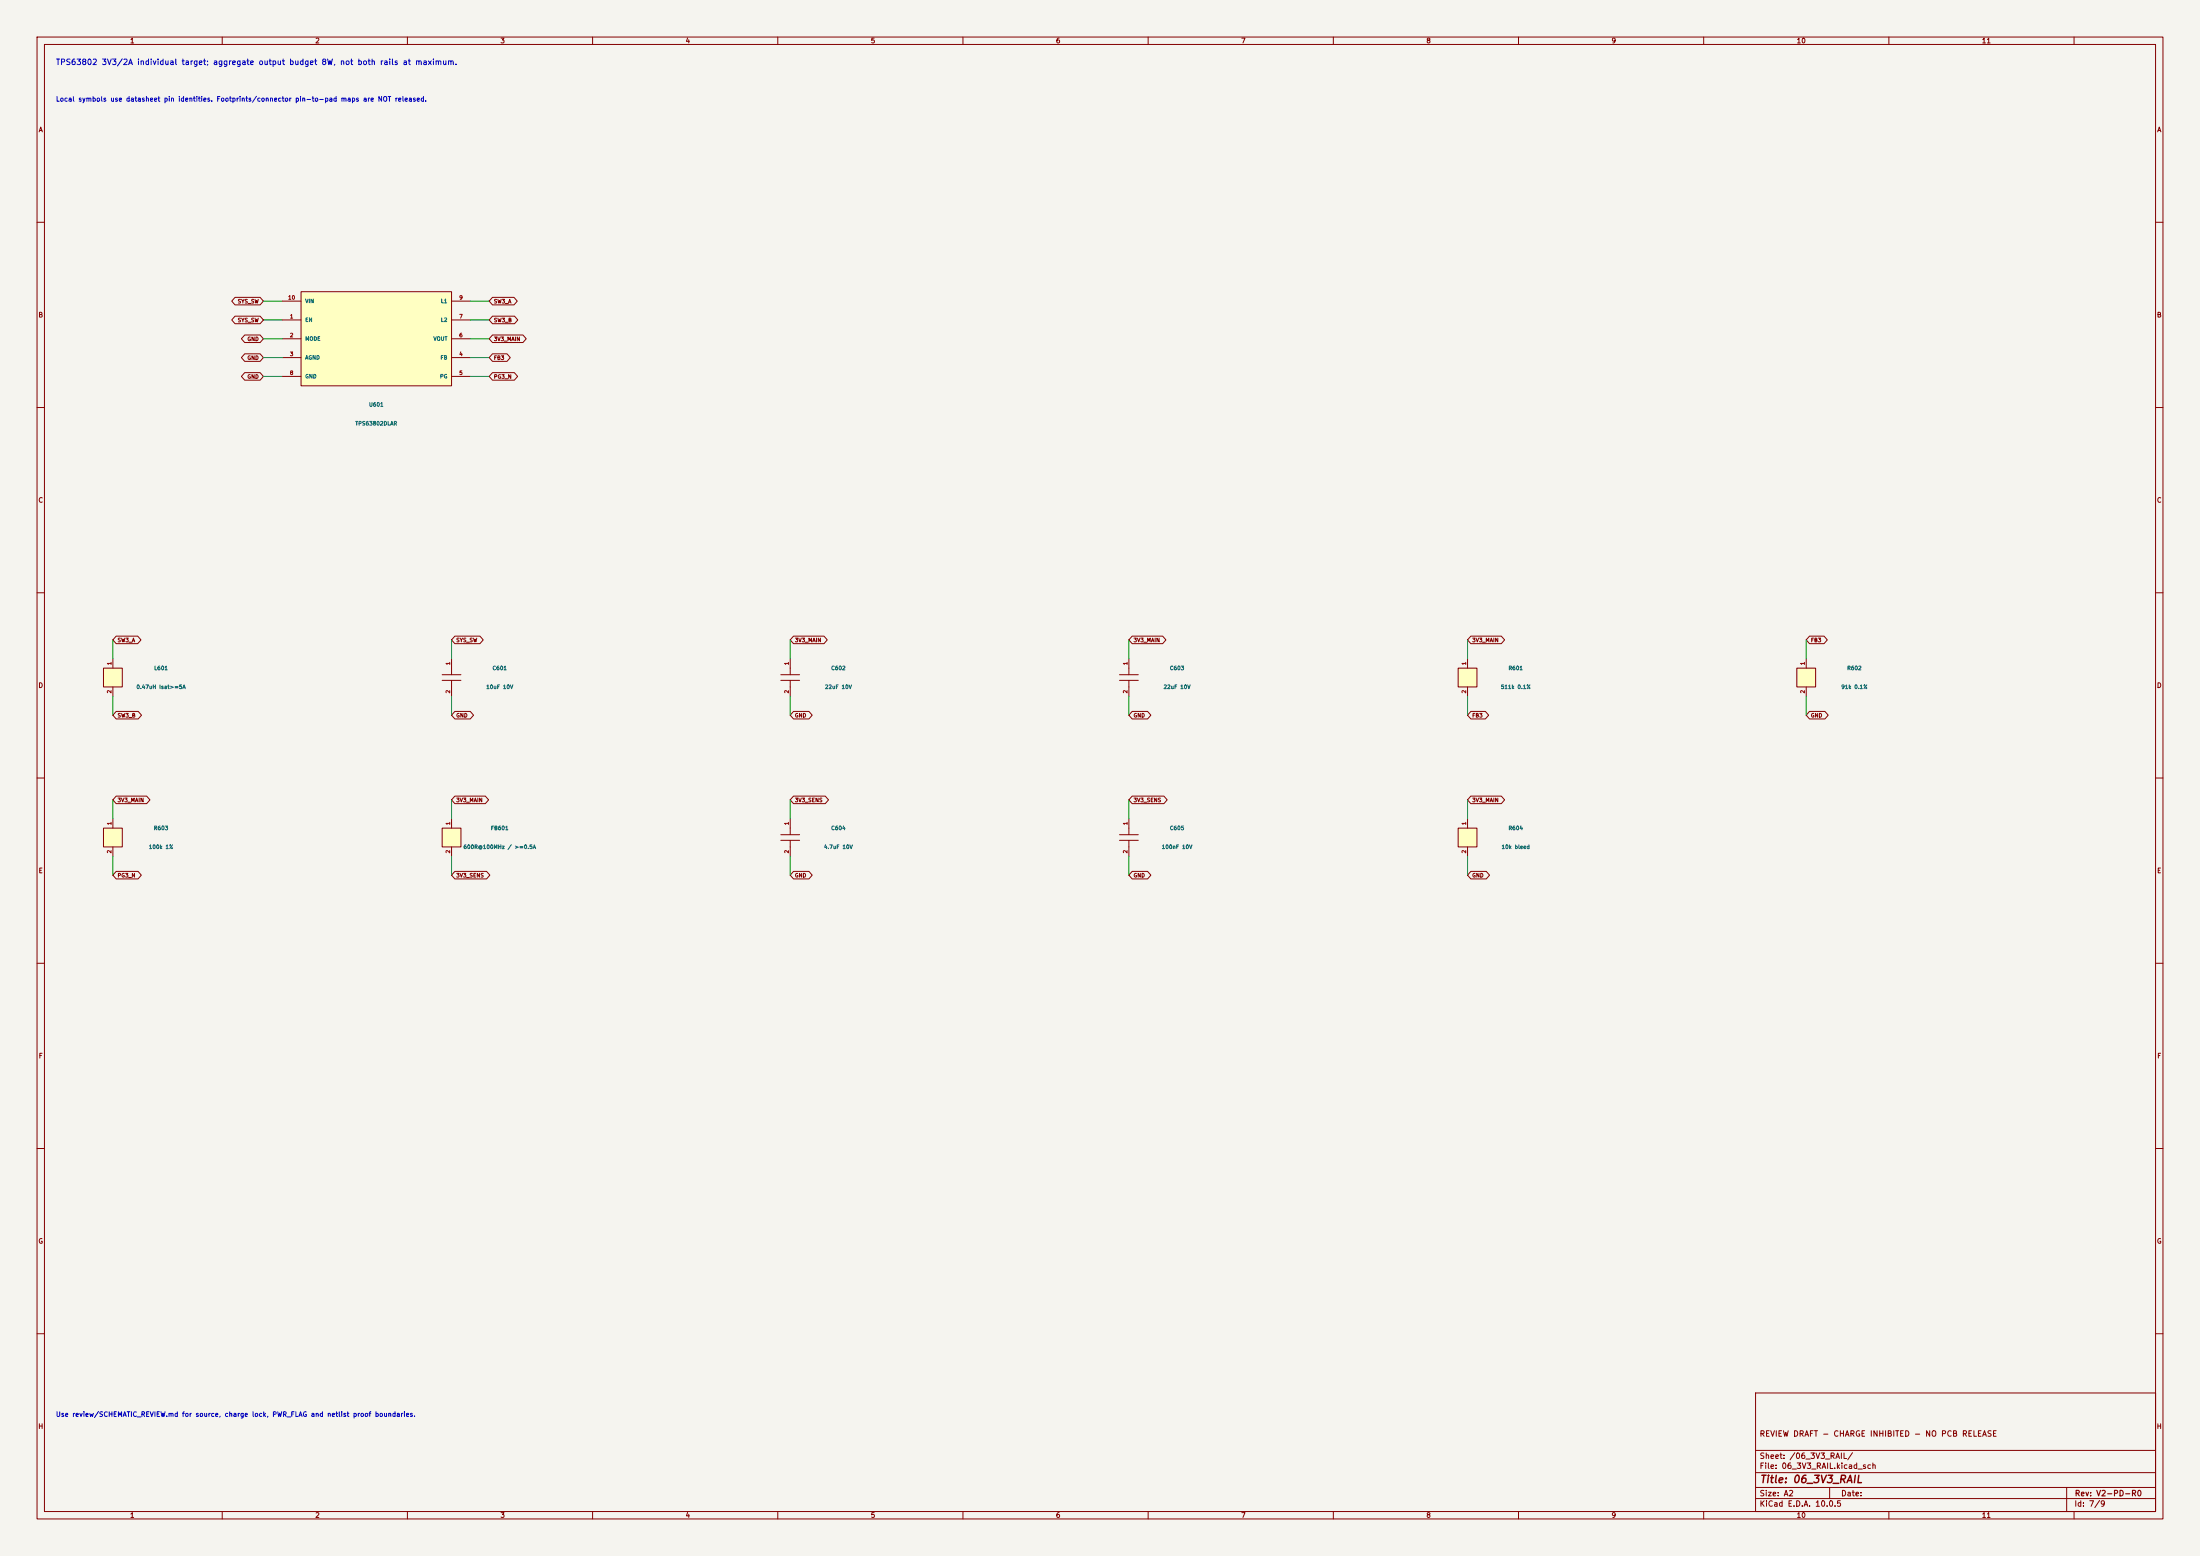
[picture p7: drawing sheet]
(kicad_sch (version 20250114) (generator eeschema) (paper "A2") (title_block (title "06_3V3_RAIL") (rev "V2-PD-R0") (comment 1 "REVIEW DRAFT - CHARGE INHIBITED - NO PCB RELEASE")) (lib_symbols (symbol "FT02_V2:C" (pin_names (offset 1.016)) (in_bom yes) (on_board yes) (property "Reference" "U" (at 0 5.54 0) (effects (font (size 1.016 1.016)))) (property "Value" "C" (at 0 8.54 0) (effects (font (size 1.016 1.016)))) (property "Footprint" "" (at 0 0 0) (effects (font (size 1.016 1.016)) (hide yes))) (property "Datasheet" "" (at 0 0 0) (effects (font (size 1.016 1.016)) (hide yes))) (symbol "C_0_1" (polyline (pts (xy 0 2.54) (xy 0 0.762)) (stroke (width 0.254) (type default)) (fill (type none))) (polyline (pts (xy -2.54 0.762) (xy 2.54 0.762)) (stroke (width 0.254) (type default)) (fill (type none))) (polyline (pts (xy -2.54 -0.762) (xy 2.54 -0.762)) (stroke (width 0.254) (type default)) (fill (type none))) (polyline (pts (xy 0 -0.762) (xy 0 -2.54)) (stroke (width 0.254) (type default)) (fill (type none)))) (symbol "C_1_1" (pin passive line (at 0 5.08 270) (length 2.54) (name "~" (effects (font (size 1.016 1.016)))) (number "1" (effects (font (size 1.016 1.016))))) (pin passive line (at 0 -5.08 90) (length 2.54) (name "~" (effects (font (size 1.016 1.016)))) (number "2" (effects (font (size 1.016 1.016))))))) (symbol "FT02_V2:L" (pin_names (offset 1.016)) (in_bom yes) (on_board yes) (property "Reference" "U" (at 0 5.54 0) (effects (font (size 1.016 1.016)))) (property "Value" "L" (at 0 8.54 0) (effects (font (size 1.016 1.016)))) (property "Footprint" "" (at 0 0 0) (effects (font (size 1.016 1.016)) (hide yes))) (property "Datasheet" "" (at 0 0 0) (effects (font (size 1.016 1.016)) (hide yes))) (symbol "L_0_1" (rectangle (start -2.54 2.54) (end 2.54 -2.54) (stroke (width 0) (type default)) (fill (type background)))) (symbol "L_1_1" (pin passive line (at 0 5.08 270) (length 2.54) (name "~" (effects (font (size 1.016 1.016)))) (number "1" (effects (font (size 1.016 1.016))))) (pin passive line (at 0 -5.08 90) (length 2.54) (name "~" (effects (font (size 1.016 1.016)))) (number "2" (effects (font (size 1.016 1.016))))))) (symbol "FT02_V2:R" (pin_names (offset 1.016)) (in_bom yes) (on_board yes) (property "Reference" "U" (at 0 5.54 0) (effects (font (size 1.016 1.016)))) (property "Value" "R" (at 0 8.54 0) (effects (font (size 1.016 1.016)))) (property "Footprint" "" (at 0 0 0) (effects (font (size 1.016 1.016)) (hide yes))) (property "Datasheet" "" (at 0 0 0) (effects (font (size 1.016 1.016)) (hide yes))) (symbol "R_0_1" (rectangle (start -2.54 2.54) (end 2.54 -2.54) (stroke (width 0) (type default)) (fill (type background)))) (symbol "R_1_1" (pin passive line (at 0 5.08 270) (length 2.54) (name "~" (effects (font (size 1.016 1.016)))) (number "1" (effects (font (size 1.016 1.016))))) (pin passive line (at 0 -5.08 90) (length 2.54) (name "~" (effects (font (size 1.016 1.016)))) (number "2" (effects (font (size 1.016 1.016))))))) (symbol "FT02_V2:TPS63802" (pin_names (offset 1.016)) (in_bom yes) (on_board yes) (property "Reference" "U" (at 0 15.7 0) (effects (font (size 1.016 1.016)))) (property "Value" "TPS63802" (at 0 18.7 0) (effects (font (size 1.016 1.016)))) (property "Footprint" "" (at 0 0 0) (effects (font (size 1.016 1.016)) (hide yes))) (property "Datasheet" "https://www.ti.com/lit/ds/symlink/tps63802.pdf" (at 0 0 0) (effects (font (size 1.016 1.016)) (hide yes))) (symbol "TPS63802_0_1" (rectangle (start -20.32 12.7) (end 20.32 -12.7) (stroke (width 0) (type default)) (fill (type background)))) (symbol "TPS63802_1_1" (pin power_in line (at -25.4 10.16 0) (length 5.08) (name "VIN" (effects (font (size 1.016 1.016)))) (number "10" (effects (font (size 1.016 1.016))))) (pin input line (at -25.4 5.08 0) (length 5.08) (name "EN" (effects (font (size 1.016 1.016)))) (number "1" (effects (font (size 1.016 1.016))))) (pin input line (at -25.4 0.0 0) (length 5.08) (name "MODE" (effects (font (size 1.016 1.016)))) (number "2" (effects (font (size 1.016 1.016))))) (pin power_in line (at -25.4 -5.08 0) (length 5.08) (name "AGND" (effects (font (size 1.016 1.016)))) (number "3" (effects (font (size 1.016 1.016))))) (pin power_in line (at -25.4 -10.16 0) (length 5.08) (name "GND" (effects (font (size 1.016 1.016)))) (number "8" (effects (font (size 1.016 1.016))))) (pin power_out line (at 25.4 10.16 180) (length 5.08) (name "L1" (effects (font (size 1.016 1.016)))) (number "9" (effects (font (size 1.016 1.016))))) (pin passive line (at 25.4 5.08 180) (length 5.08) (name "L2" (effects (font (size 1.016 1.016)))) (number "7" (effects (font (size 1.016 1.016))))) (pin power_out line (at 25.4 0.0 180) (length 5.08) (name "VOUT" (effects (font (size 1.016 1.016)))) (number "6" (effects (font (size 1.016 1.016))))) (pin input line (at 25.4 -5.08 180) (length 5.08) (name "FB" (effects (font (size 1.016 1.016)))) (number "4" (effects (font (size 1.016 1.016))))) (pin open_collector line (at 25.4 -10.16 180) (length 5.08) (name "PG" (effects (font (size 1.016 1.016)))) (number "5" (effects (font (size 1.016 1.016)))))))) (text "TPS63802 3V3/2A individual target; aggregate output budget 8W, not both rails at maximum." (at 15 17 0) (effects (font (size 1.5 1.5)) (justify left))) (text "Local symbols use datasheet pin identities. Footprints/connector pin-to-pad maps are NOT released." (at 15 27 0) (effects (font (size 1.27 1.27)) (justify left))) (symbol (lib_id "FT02_V2:TPS63802") (at 101.6 91.44 0) (unit 1) (in_bom yes) (on_board yes) (dnp no) (property "Reference" "U601" (at 101.6 109.22 0) (effects (font (size 1.016 1.016)))) (property "Value" "TPS63802DLAR" (at 101.6 114.3 0) (effects (font (size 1.016 1.016)))) (property "Footprint" "" (at 0 0 0) (effects (font (size 1.016 1.016)) (hide yes))) (property "Datasheet" "https://www.ti.com/lit/ds/symlink/tps63802.pdf" (at 0 0 0) (effects (font (size 1.016 1.016)) (hide yes))) (property "MPN" "TPS63802DLAR" (at 0 0 0) (effects (font (size 1.016 1.016)) (hide yes))) (property "ReviewNote" "" (at 0 0 0) (effects (font (size 1.016 1.016)) (hide yes))) (pin "10") (pin "1") (pin "2") (pin "3") (pin "8") (pin "9") (pin "7") (pin "6") (pin "4") (pin "5")) (wire (pts (xy 76.2 81.28) (xy 71.12 81.28)) (stroke (width 0) (type default))) (global_label "SYS_SW" (shape bidirectional) (at 71.12 81.28 180) (effects (font (size 1.016 1.016)) (justify right)) (property "Intersheetrefs" "${INTERSHEET_REFS}" (at 71.12 81.28 0) (effects (font (size 1.016 1.016)) (hide yes)))) (wire (pts (xy 76.2 86.36) (xy 71.12 86.36)) (stroke (width 0) (type default))) (global_label "SYS_SW" (shape bidirectional) (at 71.12 86.36 180) (effects (font (size 1.016 1.016)) (justify right)) (property "Intersheetrefs" "${INTERSHEET_REFS}" (at 71.12 86.36 0) (effects (font (size 1.016 1.016)) (hide yes)))) (wire (pts (xy 76.2 91.44) (xy 71.12 91.44)) (stroke (width 0) (type default))) (global_label "GND" (shape bidirectional) (at 71.12 91.44 180) (effects (font (size 1.016 1.016)) (justify right)) (property "Intersheetrefs" "${INTERSHEET_REFS}" (at 71.12 91.44 0) (effects (font (size 1.016 1.016)) (hide yes)))) (wire (pts (xy 76.2 96.52) (xy 71.12 96.52)) (stroke (width 0) (type default))) (global_label "GND" (shape bidirectional) (at 71.12 96.52 180) (effects (font (size 1.016 1.016)) (justify right)) (property "Intersheetrefs" "${INTERSHEET_REFS}" (at 71.12 96.52 0) (effects (font (size 1.016 1.016)) (hide yes)))) (wire (pts (xy 76.2 101.6) (xy 71.12 101.6)) (stroke (width 0) (type default))) (global_label "GND" (shape bidirectional) (at 71.12 101.6 180) (effects (font (size 1.016 1.016)) (justify right)) (property "Intersheetrefs" "${INTERSHEET_REFS}" (at 71.12 101.6 0) (effects (font (size 1.016 1.016)) (hide yes)))) (wire (pts (xy 127.0 81.28) (xy 132.08 81.28)) (stroke (width 0) (type default))) (global_label "SW3_A" (shape bidirectional) (at 132.08 81.28 0) (effects (font (size 1.016 1.016)) (justify left)) (property "Intersheetrefs" "${INTERSHEET_REFS}" (at 132.08 81.28 0) (effects (font (size 1.016 1.016)) (hide yes)))) (wire (pts (xy 127.0 86.36) (xy 132.08 86.36)) (stroke (width 0) (type default))) (global_label "SW3_B" (shape bidirectional) (at 132.08 86.36 0) (effects (font (size 1.016 1.016)) (justify left)) (property "Intersheetrefs" "${INTERSHEET_REFS}" (at 132.08 86.36 0) (effects (font (size 1.016 1.016)) (hide yes)))) (wire (pts (xy 127.0 91.44) (xy 132.08 91.44)) (stroke (width 0) (type default))) (global_label "3V3_MAIN" (shape bidirectional) (at 132.08 91.44 0) (effects (font (size 1.016 1.016)) (justify left)) (property "Intersheetrefs" "${INTERSHEET_REFS}" (at 132.08 91.44 0) (effects (font (size 1.016 1.016)) (hide yes)))) (wire (pts (xy 127.0 96.52) (xy 132.08 96.52)) (stroke (width 0) (type default))) (global_label "FB3" (shape bidirectional) (at 132.08 96.52 0) (effects (font (size 1.016 1.016)) (justify left)) (property "Intersheetrefs" "${INTERSHEET_REFS}" (at 132.08 96.52 0) (effects (font (size 1.016 1.016)) (hide yes)))) (wire (pts (xy 127.0 101.6) (xy 132.08 101.6)) (stroke (width 0) (type default))) (global_label "PG3_N" (shape bidirectional) (at 132.08 101.6 0) (effects (font (size 1.016 1.016)) (justify left)) (property "Intersheetrefs" "${INTERSHEET_REFS}" (at 132.08 101.6 0) (effects (font (size 1.016 1.016)) (hide yes)))) (symbol (lib_id "FT02_V2:L") (at 30.48 182.88 0) (unit 1) (in_bom yes) (on_board yes) (dnp no) (property "Reference" "L601" (at 43.480000000000004 180.34 0) (effects (font (size 1.016 1.016)))) (property "Value" "0.47uH Isat>=5A" (at 43.480000000000004 185.42 0) (effects (font (size 1.016 1.016)))) (property "Footprint" "" (at 0 0 0) (effects (font (size 1.016 1.016)) (hide yes))) (property "Datasheet" "" (at 0 0 0) (effects (font (size 1.016 1.016)) (hide yes))) (property "MPN" "" (at 0 0 0) (effects (font (size 1.016 1.016)) (hide yes))) (property "ReviewNote" "" (at 0 0 0) (effects (font (size 1.016 1.016)) (hide yes))) (pin "1") (pin "2")) (wire (pts (xy 30.48 177.8) (xy 30.48 172.72)) (stroke (width 0) (type default))) (global_label "SW3_A" (shape bidirectional) (at 30.48 172.72 0) (effects (font (size 1.016 1.016)) (justify left)) (property "Intersheetrefs" "${INTERSHEET_REFS}" (at 30.48 172.72 0) (effects (font (size 1.016 1.016)) (hide yes)))) (wire (pts (xy 30.48 187.96) (xy 30.48 193.04)) (stroke (width 0) (type default))) (global_label "SW3_B" (shape bidirectional) (at 30.48 193.04 0) (effects (font (size 1.016 1.016)) (justify left)) (property "Intersheetrefs" "${INTERSHEET_REFS}" (at 30.48 193.04 0) (effects (font (size 1.016 1.016)) (hide yes)))) (symbol (lib_id "FT02_V2:C") (at 121.92 182.88 0) (unit 1) (in_bom yes) (on_board yes) (dnp no) (property "Reference" "C601" (at 134.92000000000002 180.34 0) (effects (font (size 1.016 1.016)))) (property "Value" "10uF 10V" (at 134.92000000000002 185.42 0) (effects (font (size 1.016 1.016)))) (property "Footprint" "" (at 0 0 0) (effects (font (size 1.016 1.016)) (hide yes))) (property "Datasheet" "" (at 0 0 0) (effects (font (size 1.016 1.016)) (hide yes))) (property "MPN" "" (at 0 0 0) (effects (font (size 1.016 1.016)) (hide yes))) (property "ReviewNote" "" (at 0 0 0) (effects (font (size 1.016 1.016)) (hide yes))) (pin "1") (pin "2")) (wire (pts (xy 121.92 177.8) (xy 121.92 172.72)) (stroke (width 0) (type default))) (global_label "SYS_SW" (shape bidirectional) (at 121.92 172.72 0) (effects (font (size 1.016 1.016)) (justify left)) (property "Intersheetrefs" "${INTERSHEET_REFS}" (at 121.92 172.72 0) (effects (font (size 1.016 1.016)) (hide yes)))) (wire (pts (xy 121.92 187.96) (xy 121.92 193.04)) (stroke (width 0) (type default))) (global_label "GND" (shape bidirectional) (at 121.92 193.04 0) (effects (font (size 1.016 1.016)) (justify left)) (property "Intersheetrefs" "${INTERSHEET_REFS}" (at 121.92 193.04 0) (effects (font (size 1.016 1.016)) (hide yes)))) (symbol (lib_id "FT02_V2:C") (at 213.35999999999999 182.88 0) (unit 1) (in_bom yes) (on_board yes) (dnp no) (property "Reference" "C602" (at 226.35999999999999 180.34 0) (effects (font (size 1.016 1.016)))) (property "Value" "22uF 10V" (at 226.35999999999999 185.42 0) (effects (font (size 1.016 1.016)))) (property "Footprint" "" (at 0 0 0) (effects (font (size 1.016 1.016)) (hide yes))) (property "Datasheet" "" (at 0 0 0) (effects (font (size 1.016 1.016)) (hide yes))) (property "MPN" "" (at 0 0 0) (effects (font (size 1.016 1.016)) (hide yes))) (property "ReviewNote" "" (at 0 0 0) (effects (font (size 1.016 1.016)) (hide yes))) (pin "1") (pin "2")) (wire (pts (xy 213.36 177.8) (xy 213.36 172.72)) (stroke (width 0) (type default))) (global_label "3V3_MAIN" (shape bidirectional) (at 213.36 172.72 0) (effects (font (size 1.016 1.016)) (justify left)) (property "Intersheetrefs" "${INTERSHEET_REFS}" (at 213.36 172.72 0) (effects (font (size 1.016 1.016)) (hide yes)))) (wire (pts (xy 213.36 187.96) (xy 213.36 193.04)) (stroke (width 0) (type default))) (global_label "GND" (shape bidirectional) (at 213.36 193.04 0) (effects (font (size 1.016 1.016)) (justify left)) (property "Intersheetrefs" "${INTERSHEET_REFS}" (at 213.36 193.04 0) (effects (font (size 1.016 1.016)) (hide yes)))) (symbol (lib_id "FT02_V2:C") (at 304.8 182.88 0) (unit 1) (in_bom yes) (on_board yes) (dnp no) (property "Reference" "C603" (at 317.8 180.34 0) (effects (font (size 1.016 1.016)))) (property "Value" "22uF 10V" (at 317.8 185.42 0) (effects (font (size 1.016 1.016)))) (property "Footprint" "" (at 0 0 0) (effects (font (size 1.016 1.016)) (hide yes))) (property "Datasheet" "" (at 0 0 0) (effects (font (size 1.016 1.016)) (hide yes))) (property "MPN" "" (at 0 0 0) (effects (font (size 1.016 1.016)) (hide yes))) (property "ReviewNote" "" (at 0 0 0) (effects (font (size 1.016 1.016)) (hide yes))) (pin "1") (pin "2")) (wire (pts (xy 304.8 177.8) (xy 304.8 172.72)) (stroke (width 0) (type default))) (global_label "3V3_MAIN" (shape bidirectional) (at 304.8 172.72 0) (effects (font (size 1.016 1.016)) (justify left)) (property "Intersheetrefs" "${INTERSHEET_REFS}" (at 304.8 172.72 0) (effects (font (size 1.016 1.016)) (hide yes)))) (wire (pts (xy 304.8 187.96) (xy 304.8 193.04)) (stroke (width 0) (type default))) (global_label "GND" (shape bidirectional) (at 304.8 193.04 0) (effects (font (size 1.016 1.016)) (justify left)) (property "Intersheetrefs" "${INTERSHEET_REFS}" (at 304.8 193.04 0) (effects (font (size 1.016 1.016)) (hide yes)))) (symbol (lib_id "FT02_V2:R") (at 396.24 182.88 0) (unit 1) (in_bom yes) (on_board yes) (dnp no) (property "Reference" "R601" (at 409.24 180.34 0) (effects (font (size 1.016 1.016)))) (property "Value" "511k 0.1%" (at 409.24 185.42 0) (effects (font (size 1.016 1.016)))) (property "Footprint" "" (at 0 0 0) (effects (font (size 1.016 1.016)) (hide yes))) (property "Datasheet" "" (at 0 0 0) (effects (font (size 1.016 1.016)) (hide yes))) (property "MPN" "" (at 0 0 0) (effects (font (size 1.016 1.016)) (hide yes))) (property "ReviewNote" "" (at 0 0 0) (effects (font (size 1.016 1.016)) (hide yes))) (pin "1") (pin "2")) (wire (pts (xy 396.24 177.8) (xy 396.24 172.72)) (stroke (width 0) (type default))) (global_label "3V3_MAIN" (shape bidirectional) (at 396.24 172.72 0) (effects (font (size 1.016 1.016)) (justify left)) (property "Intersheetrefs" "${INTERSHEET_REFS}" (at 396.24 172.72 0) (effects (font (size 1.016 1.016)) (hide yes)))) (wire (pts (xy 396.24 187.96) (xy 396.24 193.04)) (stroke (width 0) (type default))) (global_label "FB3" (shape bidirectional) (at 396.24 193.04 0) (effects (font (size 1.016 1.016)) (justify left)) (property "Intersheetrefs" "${INTERSHEET_REFS}" (at 396.24 193.04 0) (effects (font (size 1.016 1.016)) (hide yes)))) (symbol (lib_id "FT02_V2:R") (at 487.68 182.88 0) (unit 1) (in_bom yes) (on_board yes) (dnp no) (property "Reference" "R602" (at 500.68 180.34 0) (effects (font (size 1.016 1.016)))) (property "Value" "91k 0.1%" (at 500.68 185.42 0) (effects (font (size 1.016 1.016)))) (property "Footprint" "" (at 0 0 0) (effects (font (size 1.016 1.016)) (hide yes))) (property "Datasheet" "" (at 0 0 0) (effects (font (size 1.016 1.016)) (hide yes))) (property "MPN" "" (at 0 0 0) (effects (font (size 1.016 1.016)) (hide yes))) (property "ReviewNote" "" (at 0 0 0) (effects (font (size 1.016 1.016)) (hide yes))) (pin "1") (pin "2")) (wire (pts (xy 487.68 177.8) (xy 487.68 172.72)) (stroke (width 0) (type default))) (global_label "FB3" (shape bidirectional) (at 487.68 172.72 0) (effects (font (size 1.016 1.016)) (justify left)) (property "Intersheetrefs" "${INTERSHEET_REFS}" (at 487.68 172.72 0) (effects (font (size 1.016 1.016)) (hide yes)))) (wire (pts (xy 487.68 187.96) (xy 487.68 193.04)) (stroke (width 0) (type default))) (global_label "GND" (shape bidirectional) (at 487.68 193.04 0) (effects (font (size 1.016 1.016)) (justify left)) (property "Intersheetrefs" "${INTERSHEET_REFS}" (at 487.68 193.04 0) (effects (font (size 1.016 1.016)) (hide yes)))) (symbol (lib_id "FT02_V2:R") (at 30.48 226.06 0) (unit 1) (in_bom yes) (on_board yes) (dnp no) (property "Reference" "R603" (at 43.480000000000004 223.52 0) (effects (font (size 1.016 1.016)))) (property "Value" "100k 1%" (at 43.480000000000004 228.6 0) (effects (font (size 1.016 1.016)))) (property "Footprint" "" (at 0 0 0) (effects (font (size 1.016 1.016)) (hide yes))) (property "Datasheet" "" (at 0 0 0) (effects (font (size 1.016 1.016)) (hide yes))) (property "MPN" "" (at 0 0 0) (effects (font (size 1.016 1.016)) (hide yes))) (property "ReviewNote" "" (at 0 0 0) (effects (font (size 1.016 1.016)) (hide yes))) (pin "1") (pin "2")) (wire (pts (xy 30.48 220.98) (xy 30.48 215.9)) (stroke (width 0) (type default))) (global_label "3V3_MAIN" (shape bidirectional) (at 30.48 215.9 0) (effects (font (size 1.016 1.016)) (justify left)) (property "Intersheetrefs" "${INTERSHEET_REFS}" (at 30.48 215.9 0) (effects (font (size 1.016 1.016)) (hide yes)))) (wire (pts (xy 30.48 231.14) (xy 30.48 236.22)) (stroke (width 0) (type default))) (global_label "PG3_N" (shape bidirectional) (at 30.48 236.22 0) (effects (font (size 1.016 1.016)) (justify left)) (property "Intersheetrefs" "${INTERSHEET_REFS}" (at 30.48 236.22 0) (effects (font (size 1.016 1.016)) (hide yes)))) (symbol (lib_id "FT02_V2:L") (at 121.92 226.06 0) (unit 1) (in_bom yes) (on_board yes) (dnp no) (property "Reference" "FB601" (at 134.92000000000002 223.52 0) (effects (font (size 1.016 1.016)))) (property "Value" "600R@100MHz / >=0.5A" (at 134.92000000000002 228.6 0) (effects (font (size 1.016 1.016)))) (property "Footprint" "" (at 0 0 0) (effects (font (size 1.016 1.016)) (hide yes))) (property "Datasheet" "" (at 0 0 0) (effects (font (size 1.016 1.016)) (hide yes))) (property "MPN" "" (at 0 0 0) (effects (font (size 1.016 1.016)) (hide yes))) (property "ReviewNote" "" (at 0 0 0) (effects (font (size 1.016 1.016)) (hide yes))) (pin "1") (pin "2")) (wire (pts (xy 121.92 220.98) (xy 121.92 215.9)) (stroke (width 0) (type default))) (global_label "3V3_MAIN" (shape bidirectional) (at 121.92 215.9 0) (effects (font (size 1.016 1.016)) (justify left)) (property "Intersheetrefs" "${INTERSHEET_REFS}" (at 121.92 215.9 0) (effects (font (size 1.016 1.016)) (hide yes)))) (wire (pts (xy 121.92 231.14) (xy 121.92 236.22)) (stroke (width 0) (type default))) (global_label "3V3_SENS" (shape bidirectional) (at 121.92 236.22 0) (effects (font (size 1.016 1.016)) (justify left)) (property "Intersheetrefs" "${INTERSHEET_REFS}" (at 121.92 236.22 0) (effects (font (size 1.016 1.016)) (hide yes)))) (symbol (lib_id "FT02_V2:C") (at 213.35999999999999 226.06 0) (unit 1) (in_bom yes) (on_board yes) (dnp no) (property "Reference" "C604" (at 226.35999999999999 223.52 0) (effects (font (size 1.016 1.016)))) (property "Value" "4.7uF 10V" (at 226.35999999999999 228.6 0) (effects (font (size 1.016 1.016)))) (property "Footprint" "" (at 0 0 0) (effects (font (size 1.016 1.016)) (hide yes))) (property "Datasheet" "" (at 0 0 0) (effects (font (size 1.016 1.016)) (hide yes))) (property "MPN" "" (at 0 0 0) (effects (font (size 1.016 1.016)) (hide yes))) (property "ReviewNote" "" (at 0 0 0) (effects (font (size 1.016 1.016)) (hide yes))) (pin "1") (pin "2")) (wire (pts (xy 213.36 220.98) (xy 213.36 215.9)) (stroke (width 0) (type default))) (global_label "3V3_SENS" (shape bidirectional) (at 213.36 215.9 0) (effects (font (size 1.016 1.016)) (justify left)) (property "Intersheetrefs" "${INTERSHEET_REFS}" (at 213.36 215.9 0) (effects (font (size 1.016 1.016)) (hide yes)))) (wire (pts (xy 213.36 231.14) (xy 213.36 236.22)) (stroke (width 0) (type default))) (global_label "GND" (shape bidirectional) (at 213.36 236.22 0) (effects (font (size 1.016 1.016)) (justify left)) (property "Intersheetrefs" "${INTERSHEET_REFS}" (at 213.36 236.22 0) (effects (font (size 1.016 1.016)) (hide yes)))) (symbol (lib_id "FT02_V2:C") (at 304.8 226.06 0) (unit 1) (in_bom yes) (on_board yes) (dnp no) (property "Reference" "C605" (at 317.8 223.52 0) (effects (font (size 1.016 1.016)))) (property "Value" "100nF 10V" (at 317.8 228.6 0) (effects (font (size 1.016 1.016)))) (property "Footprint" "" (at 0 0 0) (effects (font (size 1.016 1.016)) (hide yes))) (property "Datasheet" "" (at 0 0 0) (effects (font (size 1.016 1.016)) (hide yes))) (property "MPN" "" (at 0 0 0) (effects (font (size 1.016 1.016)) (hide yes))) (property "ReviewNote" "" (at 0 0 0) (effects (font (size 1.016 1.016)) (hide yes))) (pin "1") (pin "2")) (wire (pts (xy 304.8 220.98) (xy 304.8 215.9)) (stroke (width 0) (type default))) (global_label "3V3_SENS" (shape bidirectional) (at 304.8 215.9 0) (effects (font (size 1.016 1.016)) (justify left)) (property "Intersheetrefs" "${INTERSHEET_REFS}" (at 304.8 215.9 0) (effects (font (size 1.016 1.016)) (hide yes)))) (wire (pts (xy 304.8 231.14) (xy 304.8 236.22)) (stroke (width 0) (type default))) (global_label "GND" (shape bidirectional) (at 304.8 236.22 0) (effects (font (size 1.016 1.016)) (justify left)) (property "Intersheetrefs" "${INTERSHEET_REFS}" (at 304.8 236.22 0) (effects (font (size 1.016 1.016)) (hide yes)))) (symbol (lib_id "FT02_V2:R") (at 396.24 226.06 0) (unit 1) (in_bom yes) (on_board yes) (dnp no) (property "Reference" "R604" (at 409.24 223.52 0) (effects (font (size 1.016 1.016)))) (property "Value" "10k bleed" (at 409.24 228.6 0) (effects (font (size 1.016 1.016)))) (property "Footprint" "" (at 0 0 0) (effects (font (size 1.016 1.016)) (hide yes))) (property "Datasheet" "" (at 0 0 0) (effects (font (size 1.016 1.016)) (hide yes))) (property "MPN" "" (at 0 0 0) (effects (font (size 1.016 1.016)) (hide yes))) (property "ReviewNote" "" (at 0 0 0) (effects (font (size 1.016 1.016)) (hide yes))) (pin "1") (pin "2")) (wire (pts (xy 396.24 220.98) (xy 396.24 215.9)) (stroke (width 0) (type default))) (global_label "3V3_MAIN" (shape bidirectional) (at 396.24 215.9 0) (effects (font (size 1.016 1.016)) (justify left)) (property "Intersheetrefs" "${INTERSHEET_REFS}" (at 396.24 215.9 0) (effects (font (size 1.016 1.016)) (hide yes)))) (wire (pts (xy 396.24 231.14) (xy 396.24 236.22)) (stroke (width 0) (type default))) (global_label "GND" (shape bidirectional) (at 396.24 236.22 0) (effects (font (size 1.016 1.016)) (justify left)) (property "Intersheetrefs" "${INTERSHEET_REFS}" (at 396.24 236.22 0) (effects (font (size 1.016 1.016)) (hide yes)))) (text "Use review/SCHEMATIC_REVIEW.md for source, charge lock, PWR_FLAG and netlist proof boundaries." (at 15 382 0) (effects (font (size 1.27 1.27)) (justify left))))
